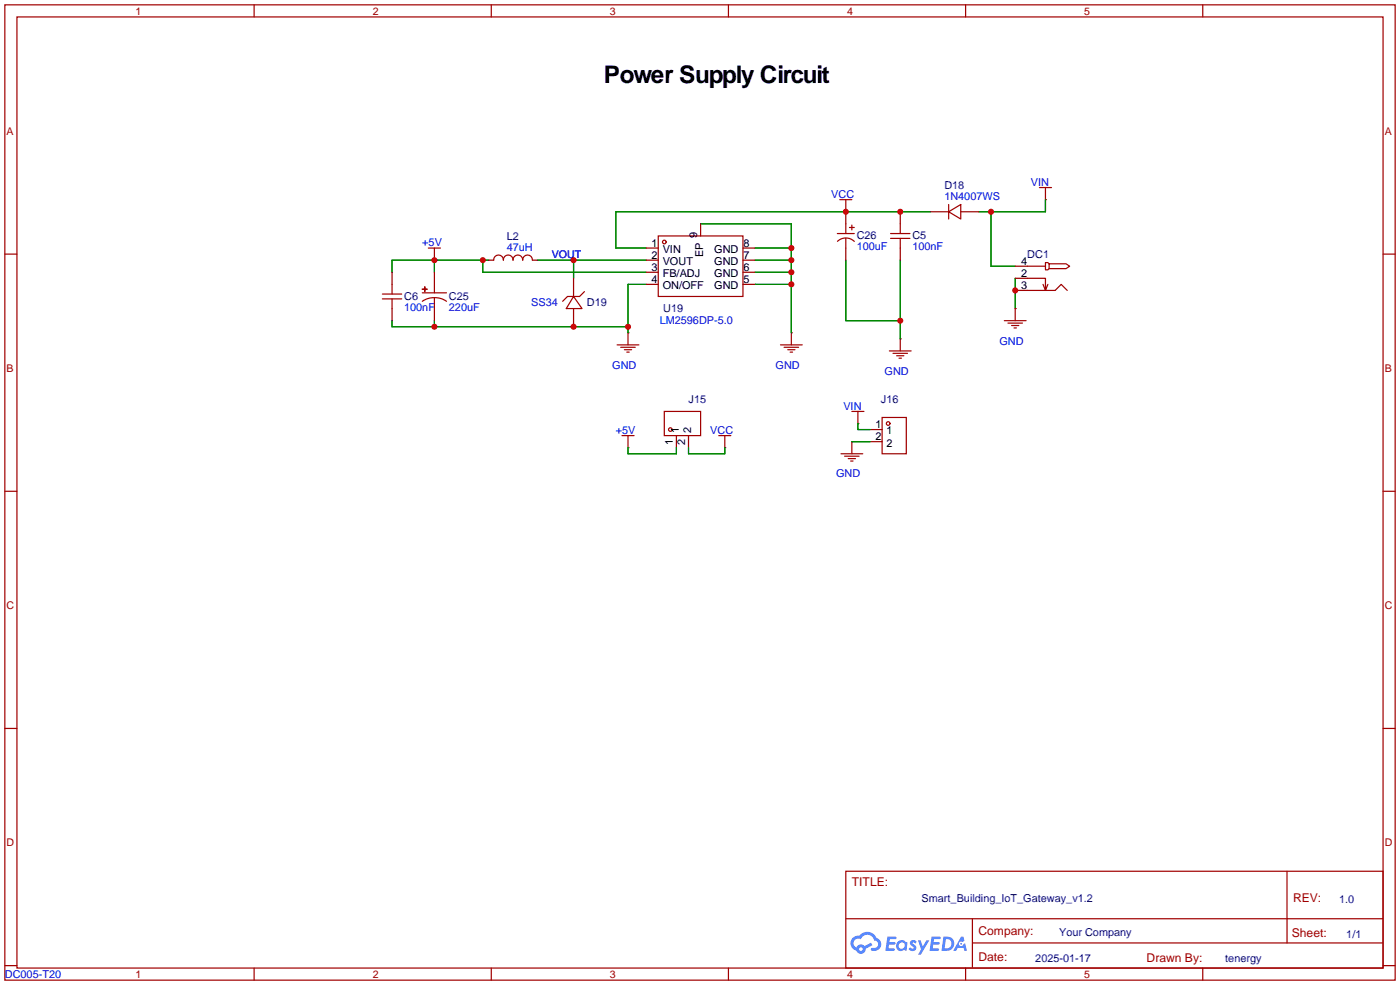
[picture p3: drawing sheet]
<svg xmlns="http://www.w3.org/2000/svg" width="294mm" height="207mm" viewBox="0 0 294 207" stroke-linecap="round" stroke-linejoin="round" font-family="sans-serif">
<g fill="none" stroke="#a10000" stroke-width=".25">
<path d="M1 1h291.9v204.7h-291.9zM3.6 3.6h286.7v199.6h-286.7zM53.3 1v2.6M103.1 1v2.6M152.9 1v2.6M202.7 1v2.6M252.5 1v2.6M1 53.3h2.6M290.3 53.3h2.6M1 103.1h2.6M290.3 103.1h2.6M1 152.9h2.6"/>
<path d="M290.3 152.9h2.6M177.5 182.9h112.8v20.3h-112.8zM177.6 192.8h112.6M204.1 197.9h86.1M204.1 192.8v10.2M270.2 182.9v15M1 202.7h2.6M53.3 203.2v2.5M103.1 203.2v2.5M152.9 203.2v2.5M202.7 203.2v2.5M252.5 203.2v2.5"/>
<path d="M290.3 202.7h2.6"/>
</g>
<g fill="#5487ff">
<path d="M191.2 197.5l.5-.2 .4 .1 .3 .3-.2 .4a.33 .33 0 0 0-.3-.3 .33 .33 0 0 0-.4 .1l.1 .1a.86 .86 0 0 1 .7 .7 .86 .86 0 0 1-.3 .8l-.7 .1-.6-.4 .4-.4 .5 .3 .2-.1v-.2a.88 .88 0 0 1-.6-1.3z"/>
<path d="M192.7 197.4h.6l.4 1.3 .8-1.3h.6l-1.8 3h-.6l.6-1.1z"/>
<path d="M186.3 196.6h1.6l.3 .1-.1 .4h-1.3l-.1 .6h1.1l.2 .3-.3 .3h-1.1l-.1 .8h1.2l.1 .2-.1 .2-1.8 .1z"/>
<path d="M195.6 196.6h1.6l.2 .1v.4h-1.3l-.1 .6h1.1l.2 .3-.3 .3h-1.1l-.1 .8h1.2l.1 .2-.1 .2-1.9 .1z"/>
<path d="M201.7 196.6h.5l.3 .9-.5 .2a.5 .5 0 0 0-.7 .2 .5 .5 0 0 0 .3 .7 .5 .5 0 0 0 .6-.4l.4-.2 .4 1.6h-.6l-.1-.7h-1.2l-.4 .7h-.6z"/>
<path d="M198 196.6l-.4 3h1a1.51 1.51 0 0 0 1.7-1.5 1.51 1.51 0 0 0-1.8-1.5zM198.6 197.1a1.02 1.02 0 0 1 1.1 1.2 1.02 1.02 0 0 1-1.4 .8z"/>
<path d="M188.5 197.6a1.11 1.11 0 0 0-.3 1.6 1.11 1.11 0 0 0 1.6 .2l.5 .2 .2-1.7-.4-.2a1.02 1.02 0 0 0-1.6-.1zM188.6 198.5a.67 .67 0 0 1 1.3 0 .67 .67 0 0 1-1.3 0z"/>
<path d="M179 196.9a1.58 1.58 0 0 0 .8 2.6 1.01 1.01 0 0 0 1.1 .7 1.01 1.01 0 0 0 .8-1.1l1.4-.7-.3-.5-1.3 .7a1.03 1.03 0 0 0-1.7 .3 1 1 0 0 1-.5-1.4 1 1 0 0 1 1.4-.3 1.49 1.49 0 0 1 1.5-1 1.49 1.49 0 0 1 1.4 1.2 .82 .82 0 0 1 .7 1.1 .82 .82 0 0 1-1.2 .5l-.3 .1v.3a1.4 1.4 0 0 0 2-.6 1.4 1.4 0 0 0-.8-1.9 2.19 2.19 0 0 0-3.7-.5l-.8 .1zM180.3 199.2a.4 .4 0 0 1 .8 0 .4 .4 0 0 1-.8 0z"/>
<circle cx="201.8" cy="198.1" r=".19"/>
</g>
<g fill="none" stroke="#a10000" stroke-width=".25">
<path d="M218.2 39.4h2.5M219.5 39.4v2.5M82.3 59.7v2M89.9 52.1h2.6M91.2 52.1v2.5M103.6 54.6a1.01 1.01 0 0 1 1-1.1 1.01 1.01 0 0 1 1.1 1.1 1.02 1.02 0 0 1 1-1.1 1.02 1.02 0 0 1 1 1.1 1.02 1.02 0 0 1 1-1.1 1.02 1.02 0 0 1 1 1.1 1.02 1.02 0 0 1 1-1.1 1.02 1.02 0 0 1 1.1 1.1M138.2 49.5h17.8v12.7h-17.8zM175.8 49h3.5M175.8 50.7a2.54 2.54 0 0 1 3.5 0M176.3 41.9h2.5M177.5 41.9v2.6M177.5 47v2"/>
<path d="M177.5 50v2.1M178.3 47.8h1M178.8 47.2v1.1M186.9 50h4.1M186.9 49h4.1M189 47v2M189 50v2.1M199.1 44.5l2.6-1.6v3.1zM199.1 42.9v3.1M215.6 58.4h3.9v2.6l.5-1.3M215.6 55.9h3.9M218.9 59.7l.6 1.3"/>
<path d="M220.2 55.4h3.6l.7 .5-.7 .5h-3.6zM220.2 55.4l-.2-.3h-.5v1.5h.5l.2-.2M80.3 62.7h4M80.3 61.7h4M82.3 62.7v2.1M88.6 60.7h1.1zM88.6 63.2a4.6 4.6 0 0 1 5.1 0M88.6 61.5h5.1M89.2 60.2v1zM120.4 62.2l1.8 2.6h-3.3zM122.7 61.2l-1 1h-2.6l-1 1M129.5 72.4h4.6"/>
<path d="M130.3 72.9h3M131.1 73.4h1.5M131.6 73.9h.5M131.8 69.9v2.5M163.8 72.4h4.6M164.6 72.9h3M165.4 73.4h1.5M165.9 73.9h.5M166.1 69.9v2.5M186.7 73.7h4.6M187.5 74.2h3M188.2 74.7h1.5"/>
<path d="M188.7 75.2h.5M189 71.1v2.6M210.8 67.3h4.6M211.6 67.8h3M212.3 68.3h1.6M212.9 68.8h.5M213.1 64.8v2.5M215.6 61h5.9l1.3-1.3 1.2 1.3M130.6 91.4h2.5M131.8 91.4v2.6M139.4 86.4h7.7v5h-7.7zM150.9 91.4h2.5"/>
<path d="M152.1 91.4v2.6M176.5 95.3h4.6M177.3 95.8h3M178.1 96.3h1.5M178.6 96.8h.5M178.8 92.7v2.6M178.8 86.4h2.6M180.1 86.4v2.5M185.2 87.6h5v7.7h-5z"/>
<circle cx="139.4" cy="50.8" r=".38"/>
<circle cx="140.7" cy="90.2" r=".38"/>
<circle cx="186.4" cy="88.9" r=".38"/>
</g>
<g fill="none" stroke="#870000" stroke-width=".25">
<path d="M82.3 57.2v2.5M91.2 54.6h.1M91.2 57.2v4.3M102.6 54.6h1M111.8 54.6h1M120.4 58.4v3.8M135.6 54.6h2.6M135.6 52.1h2.6M135.6 57.2h2.6M135.6 59.7h2.6M147.1 47v2.5M156 54.6h2.5"/>
<path d="M156 52.1h2.5M156 57.2h2.5M156 59.7h2.5M177.5 44.5h.1M177.5 44.5v2.5M177.5 52.1v2.5M189 44.5v2.5M189 52.1v2.5M195.3 44.5h3.8M201.7 44.5h3.8M213.1 55.9h2.5M213.1 58.4h2.5"/>
<path d="M219.5 41.9h.1M82.3 64.8v2.5M91.2 62.5v4.8M120.4 64.8v3.8M131.8 69.9h.1M166.1 69.9h.1M189 71.1h.1M213.1 64.8h.1M213.1 61h2.5M131.8 94h.1M142 91.4v2.6M144.5 91.4v2.6"/>
<path d="M152.1 94h.1M178.8 92.7h.1M180.1 88.9h.1M182.6 90.2h2.6M182.6 92.7h2.6"/>
</g>
<g fill="none" stroke="#008700" stroke-width=".25">
<path d="M91.2 54.6v2.6M101.3 54.6v2.6h34.3M102.6 54.6h-20.3v2.6M112.8 54.6h22.8M120.4 54.6v3.8M135.6 59.7h-3.8v10.2M147.1 47h19v22.9M158.5 52.1h7.6M158.5 59.7h7.6M158.5 54.6h7.6M158.5 57.2h7.6M177.5 54.6v12.7h11.5"/>
<path d="M189 54.6v16.5M195.3 44.5h-66v7.6h6.3M208 44.5v11.4h5.1M213.1 58.4v6.4M219.5 41.9v2.6h-14M82.3 67.3v1.3h49.5M91.2 67.3v1.3M131.8 94v1.3h10.2v-1.3M144.5 94v1.3h7.6v-1.3M178.8 92.7h3.8M180.1 88.9v1.3h2.5"/>
</g>
<g fill="#c00">
<circle cx="189" cy="67.3" r=".63"/>
<circle cx="189" cy="44.4" r=".63"/>
<circle cx="177.5" cy="44.4" r=".63"/>
<circle cx="131.8" cy="68.6" r=".63"/>
<circle cx="91.2" cy="68.6" r=".63"/>
<circle cx="120.4" cy="68.6" r=".63"/>
<circle cx="166.1" cy="52.1" r=".63"/>
<circle cx="166.1" cy="54.6" r=".63"/>
<circle cx="166.1" cy="57.1" r=".63"/>
<circle cx="166.1" cy="59.7" r=".63"/>
<circle cx="91.2" cy="54.6" r=".63"/>
<circle cx="101.3" cy="54.6" r=".63"/>
<circle cx="120.4" cy="54.6" r=".63"/>
<circle cx="208" cy="44.4" r=".63"/>
<circle cx="213.1" cy="61" r=".63"/>
</g>
<text font-size="5.1" x="126.7" y="17.5">Power Supply Circuit</text>
<g font-size="2.5" fill="#a00000">
<text x="178.8" y="186">TITLE:</text>
<text x="271.4" y="189.4">REV:</text>
<text x="205.4" y="196.3">Company:</text>
<text x="271.2" y="196.7">Sheet:</text>
<text x="205.4" y="201.8">Date:</text>
<text x="240.7" y="201.9">Drawn By:</text>
</g>
<g font-size="2.3" fill="#00f">
<text x="174.5" y="41.6">VCC</text>
<text x="216.4" y="39">VIN</text>
<text x="198.2" y="42">1N4007WS</text>
<text x="88.6" y="51.7">+5V</text>
<text x="106.4" y="52.6">47uH</text>
<text x="179.8" y="52.5">100uF</text>
<text x="191.5" y="52.5">100nF</text>
<text x="84.8" y="65.2">100nF</text>
<text x="94.2" y="65.2">220uF</text>
<text x="111.5" y="64.3">SS34</text>
<text x="138.5" y="68">LM2596DP-5.0</text>
<text x="128.5" y="77.4">GND</text>
<text x="162.8" y="77.4">GND</text>
<text x="209.8" y="72.3">GND</text>
<text x="185.7" y="78.7">GND</text>
<text x="177" y="86">VIN</text>
<text x="129.3" y="91.1">+5V</text>
<text x="149.1" y="91.1">VCC</text>
<text x="175.5" y="100.2">GND</text>
<text x="1" y="205.3">DC005-T20</text>
</g>
<g font-size="2.3" fill="#000080">
<text x="198.2" y="39.7">D18</text>
<text x="106.4" y="50.3">L2</text>
<text x="179.8" y="50.2">C26</text>
<text x="191.5" y="50.2">C5</text>
<text x="215.6" y="54.1">DC1</text>
<text x="84.8" y="62.9">C6</text>
<text x="94.2" y="62.9">C25</text>
<text x="123.2" y="64.2">D19</text>
<text x="139.2" y="65.5">U19</text>
<text x="144.5" y="84.5">J15</text>
<text x="184.9" y="84.5">J16</text>
<text x="193.5" y="189.4">Smart_Building_IoT_Gateway_v1.2</text>
<text x="281.1" y="189.5">1.0</text>
<text x="222.3" y="196.4">Your Company</text>
<text x="282.6" y="196.9">1/1</text>
<text x="217.3" y="202">2025-01-17</text>
<text x="257.2" y="202">tenergy</text>
</g>
<g font-size="2.3">
<text x="136.8" y="51.8">1</text>
<text x="139.1" y="53.1">VIN</text>
<text x="146.3" y="49.9" transform="rotate(-90 146.3 49.9)">9</text>
<text x="149.9" y="53.1">GND</text>
<text x="156.1" y="51.8">8</text>
<text x="136.8" y="54.4">2</text>
<text x="136.8" y="56.9">3</text>
<text x="136.8" y="59.4">4</text>
<text x="139.1" y="55.6">VOUT</text>
<text x="139.1" y="58.2">FB/ADJ</text>
<text x="147.6" y="54" transform="rotate(-90 147.6 54)">EP</text>
<text x="149.9" y="58.2">GND</text>
<text x="149.9" y="55.6">GND</text>
<text x="156.1" y="59.4">5</text>
<text x="156.1" y="56.9">6</text>
<text x="156.1" y="54.4">7</text>
<text x="214.4" y="55.6">4</text>
<text x="214.4" y="58.2">2</text>
<text x="139.1" y="60.7">ON/OFF</text>
<text x="149.9" y="60.7">GND</text>
<text x="214.4" y="60.7">3</text>
<text x="183.8" y="89.9">1</text>
<text x="141.3" y="93.3" transform="rotate(-90 141.3 93.3)">1</text>
<text x="142.5" y="91" transform="rotate(-90 142.5 91)">1</text>
<text x="143.8" y="93.3" transform="rotate(-90 143.8 93.3)">2</text>
<text x="145.1" y="91" transform="rotate(-90 145.1 91)">2</text>
<text x="183.8" y="92.5">2</text>
<text x="186.1" y="91.2">1</text>
<text x="186.1" y="93.7">2</text>
</g>
<g font-size="2.2" fill="#a00000">
<text x="28.4" y="3.1">1</text>
<text x="78.2" y="3.1">2</text>
<text x="128" y="3.1">3</text>
<text x="177.8" y="3.1">4</text>
<text x="227.6" y="3.1">5</text>
<text x="1.4" y="28.3">A</text>
<text x="290.7" y="28.3">A</text>
<text x="1.4" y="78.1">B</text>
<text x="290.7" y="78.1">B</text>
<text x="1.4" y="127.9">C</text>
<text x="290.7" y="127.9">C</text>
<text x="1.4" y="177.7">D</text>
<text x="290.7" y="177.7">D</text>
<text x="28.4" y="205.2">1</text>
<text x="78.2" y="205.2">2</text>
<text x="128" y="205.2">3</text>
<text x="177.8" y="205.2">4</text>
<text x="227.6" y="205.2">5</text>
</g>
<text font-size="2.2" fill="#00f" x="115.8" y="54.1">VOUT</text>
</svg>
